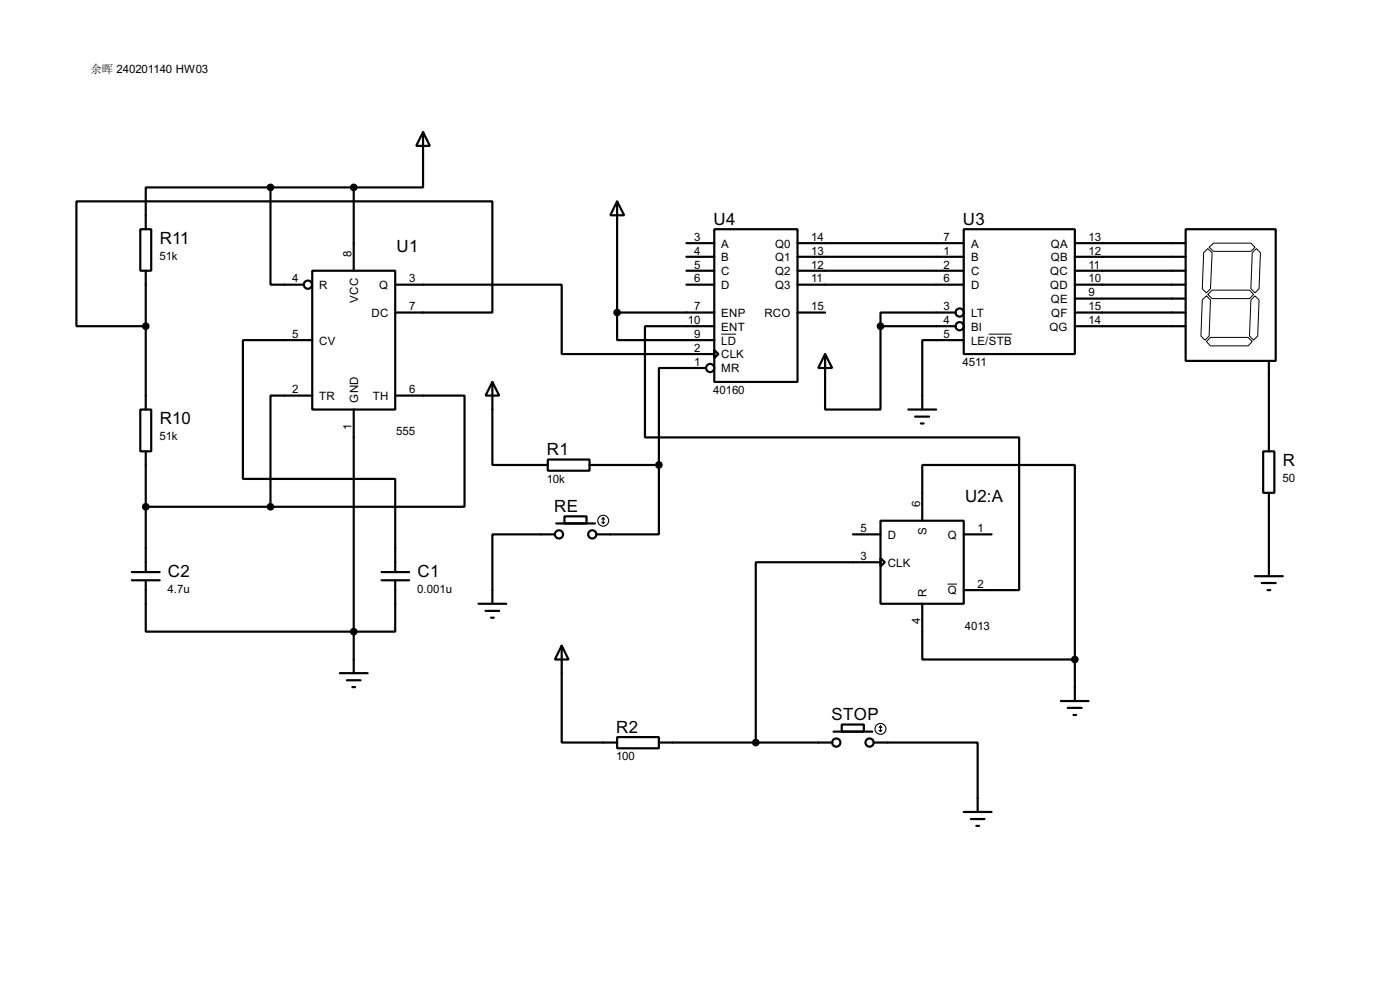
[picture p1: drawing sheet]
<svg xmlns="http://www.w3.org/2000/svg" width="256mm" height="180mm" viewBox="0 0 256 180" stroke-linecap="round" stroke-linejoin="round" font-family="sans-serif">
<g fill="none" stroke="#000" stroke-width=".4">
<path d="M49.6 34.3v17.8h6.1M49.6 34.3h-22.9v7.7M49.6 34.3h15.2M64.8 34.3v15.3M77.5 24.2l1.3 2.5h-2.5zM77.5 24.2v10.1h-12.7M113.1 36.9l1.3 2.5h-2.6zM113.1 36.9v20.3M25.7 42h2v7.6h-2zM26.7 49.6v25.4M57.2 49.6h15.2v25.4h-15.2zM72.4 57.2h17.8v-20.3h-76.2v22.8h12.7"/>
<path d="M72.4 52.1h30.5v12.7h28M113.1 57.2v5.1h17.8M113.1 57.2h17.8M125.8 44.5h5.1M125.8 47h5.1M125.8 49.6h5.1M125.8 52.1h5.1M130.9 42h15.2v27.9h-15.2zM130.9 59.7h-12.7v20.4h68.5v27.9h-10.1M146.1 44.5h30.5M146.1 47h30.5M146.1 49.6h30.5"/>
<path d="M146.1 52.1h30.5M146.1 57.2h5.1M161.3 59.7v15.3h-10.1v-10.2M161.3 59.7h13.8M175.1 57.2h-13.8v2.5M176.6 42h20.3v22.8h-20.3zM196.9 44.5h20.3M196.9 47h20.3M196.9 49.6h20.3M196.9 52.1h20.3M196.9 59.7h20.3M196.9 54.7h20.3"/>
<path d="M196.9 57.2h20.3M217.2 42h16.5v24.1h-16.5zM25.7 75h2v7.6h-2zM57.2 72.4h-7.6v20.4M57.2 62.3h-12.7v25.4h27.9v17M64.8 75v48.2M72.4 72.4h12.7v20.4h-35.5M90.2 69.9l1.3 2.5h-2.5zM90.2 69.9v15.2h10.2M129.3 67.4h-8.6v17.7M130.9 64.1l.7 .7-.7 .8zM151.2 64.8l1.3 2.6h-2.6z"/>
<path d="M166.4 75h5.1M167.7 76.3h2.5M168.7 77.5h.5M176.6 62.3h-7.6v12.7M232.5 66.1v16.5M26.7 82.6v22.1M26.7 92.8h22.9M100.4 84.1h7.6v2.1h-7.6zM101.7 97.8h-11.5v12.7M101.9 95.8h7.1M103.4 94.5h4.1v1.3h-4.1zM108 85.1h12.7"/>
<path d="M120.7 85.1v12.7h-11.4M156.3 97.8h5M161.3 95.3h15.3v15.2h-15.3zM169 95.3v-10.2h27.9v35.6M176.6 97.8h5.1M231.4 82.6h2.1v7.6h-2.1zM232.5 90.2v15.3M24.2 104.7h5.1M24.2 106.2h5.1M26.7 106.2v9.4h45.7v-9.4M69.9 104.7h5.1M69.9 106.2h5.1"/>
<path d="M87.7 110.5h5.1M89 111.8h2.5M90 113.1h.5M102.9 118.2l1.3 2.5h-2.5zM102.9 118.2v17.7h10.2M161.3 102.2l.8 .7-.8 .8zM161.3 102.9h-22.8v33M169 110.5v10.2h27.9M229.9 105.5h5.1M231.2 106.7h2.5M232.2 108h.5M62.3 123.2h5.1"/>
<path d="M63.6 124.5h2.5M64.6 125.8h.5M113.1 134.9h7.6v2.1h-7.6zM120.7 135.9h31.8M152.7 133.9h7.1M154.2 132.6h4.1v1.3h-4.1zM160.1 135.9h19v12.7M194.4 128.3h5M195.6 129.6h2.6M196.7 130.9h.5M196.9 120.7v7.6M176.6 148.6h5.1"/>
<path d="M177.9 149.9h2.5M178.9 151.2h.5"/>
<circle cx="56.4" cy="52.1" r=".75"/>
<circle cx="175.8" cy="59.7" r=".75"/>
<circle cx="175.8" cy="57.2" r=".75"/>
<circle cx="130.1" cy="67.4" r=".75"/>
<circle cx="102.4" cy="97.8" r=".75"/>
<circle cx="108.5" cy="97.8" r=".75"/>
<circle cx="153.2" cy="135.9" r=".75"/>
<circle cx="159.3" cy="135.9" r=".75"/>
</g>
<g fill="#000" stroke="#000" stroke-width=".4">
<circle cx="49.5" cy="34.3" r=".5"/>
<circle cx="64.8" cy="34.3" r=".5"/>
<circle cx="26.7" cy="59.7" r=".5"/>
<circle cx="113" cy="57.2" r=".5"/>
<circle cx="161.3" cy="59.7" r=".5"/>
<circle cx="26.7" cy="92.8" r=".5"/>
<circle cx="49.5" cy="92.8" r=".5"/>
<circle cx="120.7" cy="85.1" r=".5"/>
<circle cx="64.8" cy="115.6" r=".5"/>
<circle cx="138.4" cy="135.9" r=".5"/>
<circle cx="196.9" cy="120.7" r=".5"/>
</g>
<path d="M220.3 54.9l.7-.7 .8 .7-.3 6.6-.7 .8-.8-.8zM220.5 46.3l.8-.8 .8 .8-.3 6.6-.8 .7-.7-.7zM221.3 53.9l.8-.8h6.8l.8 .8-.8 .8h-6.8zM221.5 45.3l.8-.8h6.9l.7 .8-.7 .7h-6.9zM229.2 54.9l.7-.7 .8 .7-.3 6.6-.7 .8-.8-.8zM229.4 46.3l.8-.8 .7 .8-.2 6.6-.8 .7-.7-.7zM132.1 61.2h2.8M181.1 61.2h4.3M221 62.5l.8-.7h6.9l.7 .7-.7 .8h-6.9zM173.6 106.9h1.7" fill="none" stroke="#000" stroke-width=".18"/>
<g fill="none" stroke="#000" stroke-width=".2">
<path d="M110.3 95.6l.2 .2M110.5 94.8v1M110.5 94.8l-.2 .3M110.5 94.8l.3 .3M110.8 95.6l-.3 .2M161.1 133.7l.2 .2M161.3 132.9v1M161.3 132.9l-.2 .3M161.3 132.9l.3 .3M161.6 133.7l-.3 .2"/>
<circle cx="110.5" cy="95.3" r="1"/>
<circle cx="161.3" cy="133.4" r="1"/>
</g>
<g font-size="3.5">
<text x="130.7" y="41.2">U4</text>
<text x="176.4" y="41.2">U3</text>
<text x="29.3" y="44.6">R11</text>
<text x="72.7" y="46.2">U1</text>
<text x="29.3" y="77.6">R10</text>
<text x="100.2" y="83.3">R1</text>
<text x="235" y="85.3">R</text>
<text x="101.5" y="93.7">RE</text>
<text x="176.8" y="92">U2:A</text>
<text x="30.8" y="105.6">C2</text>
<text x="76.5" y="105.6">C1</text>
<text x="152.3" y="131.8">STOP</text>
<text x="112.9" y="134.1">R2</text>
</g>
<g font-size="2.4">
<text x="29.2" y="47.6">51k</text>
<text x="64.4" y="47" transform="rotate(-90 64.4 47)">8</text>
<text x="127.2" y="44.1">3</text>
<text x="127.2" y="46.6">4</text>
<text x="132.1" y="45.3">A</text>
<text x="132.1" y="47.8">B</text>
<text x="142" y="45.3">Q0</text>
<text x="142" y="47.8">Q1</text>
<text x="148.6" y="44.1">14</text>
<text x="148.6" y="46.6">13</text>
<text x="172.9" y="44.1">7</text>
<text x="172.9" y="46.6">1</text>
<text x="177.9" y="45.3">A</text>
<text x="177.9" y="47.8">B</text>
<text x="192.5" y="45.3">QA</text>
<text x="192.5" y="47.8">QB</text>
<text x="199.4" y="44.1">13</text>
<text x="199.4" y="46.6">12</text>
<text x="53.5" y="51.7">4</text>
<text x="58.5" y="52.9">R</text>
<text x="69.5" y="52.9">Q</text>
<text x="75" y="51.7">3</text>
<text x="127.2" y="49.2">5</text>
<text x="127.2" y="51.7">6</text>
<text x="132.1" y="50.4">C</text>
<text x="132.1" y="52.9">D</text>
<text x="142" y="50.4">Q2</text>
<text x="142" y="52.9">Q3</text>
<text x="148.6" y="49.2">12</text>
<text x="148.6" y="51.7">11</text>
<text x="172.9" y="49.2">2</text>
<text x="172.9" y="51.7">6</text>
<text x="177.9" y="50.4">C</text>
<text x="177.9" y="52.9">D</text>
<text x="192.4" y="50.4">QC</text>
<text x="192.4" y="52.9">QD</text>
<text x="199.4" y="49.2">11</text>
<text x="199.4" y="51.7">10</text>
<text x="65.6" y="55.4" transform="rotate(-90 65.6 55.4)">VCC</text>
<text x="68.1" y="58">DC</text>
<text x="75" y="56.8">7</text>
<text x="126" y="59.3">10</text>
<text x="127.2" y="56.8">7</text>
<text x="132.1" y="58">ENP</text>
<text x="140" y="58">RCO</text>
<text x="148.6" y="56.8">15</text>
<text x="172.9" y="56.8">3</text>
<text x="172.9" y="59.3">4</text>
<text x="177.9" y="58">LT</text>
<text x="192.5" y="55.4">QE</text>
<text x="192.6" y="58">QF</text>
<text x="199.4" y="54.3">9</text>
<text x="199.4" y="56.8">15</text>
<text x="199.4" y="59.3">14</text>
<text x="53.5" y="61.9">5</text>
<text x="58.5" y="63.1">CV</text>
<text x="127.2" y="61.9">9</text>
<text x="127.2" y="64.4">2</text>
<text x="132.1" y="60.5">ENT</text>
<text x="132.1" y="63.1">LD</text>
<text x="132.1" y="65.6">CLK</text>
<text x="172.9" y="61.9">5</text>
<text x="177.9" y="60.5">BI</text>
<text x="177.9" y="63.1">LE/STB</text>
<text x="192.2" y="60.5">QG</text>
<text x="53.5" y="72">2</text>
<text x="75" y="72">6</text>
<text x="127.2" y="67">1</text>
<text x="132.1" y="68.1">MR</text>
<text x="176.4" y="67">4511</text>
<text x="58.5" y="73.2">TR</text>
<text x="65.6" y="73.7" transform="rotate(-90 65.6 73.7)">GND</text>
<text x="68.3" y="73.2">TH</text>
<text x="130.7" y="72.1">40160</text>
<text x="29.2" y="80.6">51k</text>
<text x="64.4" y="78.7" transform="rotate(-90 64.4 78.7)">1</text>
<text x="72.6" y="79.7">555</text>
<text x="100.2" y="88.4">10k</text>
<text x="235" y="88.2">50</text>
<text x="168.6" y="92.8" transform="rotate(-90 168.6 92.8)">6</text>
<text x="157.7" y="97.4">5</text>
<text x="162.6" y="98.6">D</text>
<text x="169.8" y="98" transform="rotate(-90 169.8 98)">S</text>
<text x="173.6" y="98.6">Q</text>
<text x="179.1" y="97.4">1</text>
<text x="157.7" y="102.5">3</text>
<text x="162.6" y="103.7">CLK</text>
<text x="179.1" y="107.6">2</text>
<text x="30.7" y="108.5">4.7u</text>
<text x="76.5" y="108.5">0.001u</text>
<text x="169.8" y="109.2" transform="rotate(-90 169.8 109.2)">R</text>
<text x="173.6" y="108.8">Q</text>
<text x="168.6" y="114.2" transform="rotate(-90 168.6 114.2)">4</text>
<text x="176.8" y="115.3">4013</text>
<text x="112.9" y="139.2">100</text>
</g>
<text font-size="2.1" x="16.6" y="13.4">余晖 240201140 HW03</text>
</svg>
